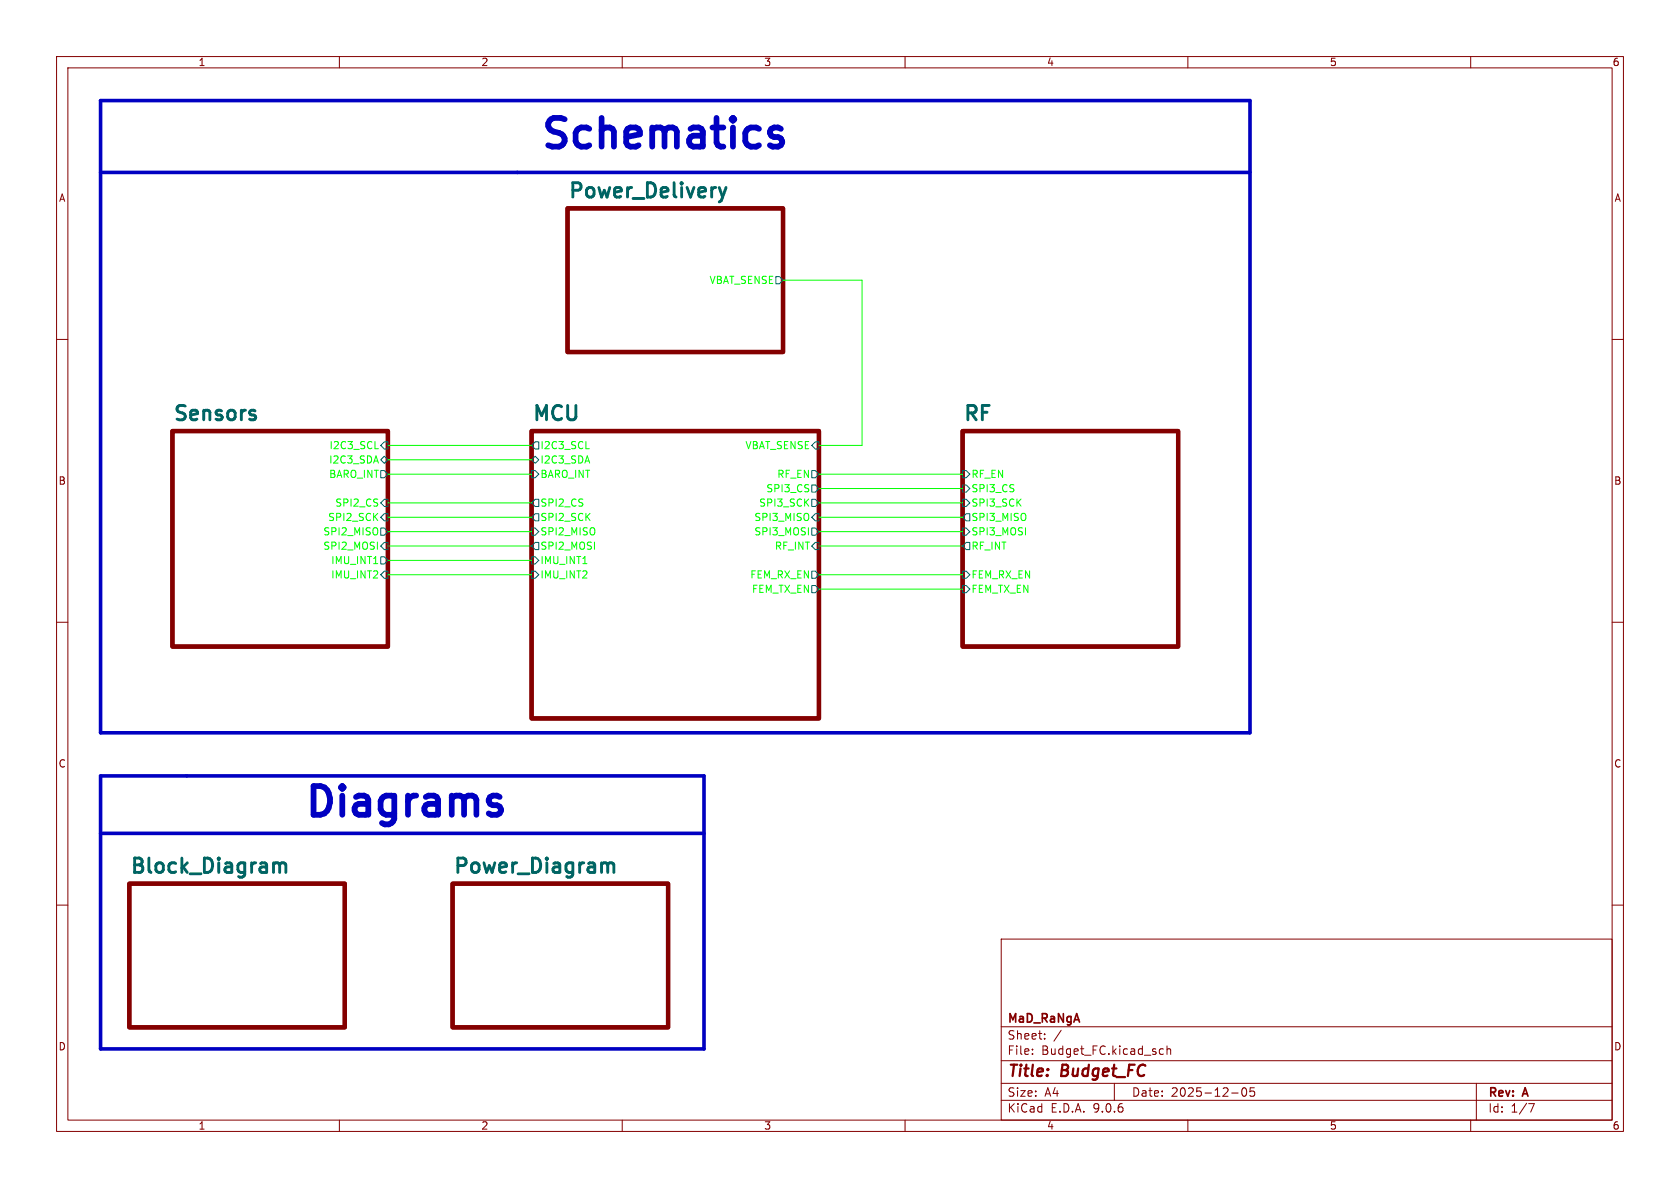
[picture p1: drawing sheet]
<svg xmlns="http://www.w3.org/2000/svg" width="297mm" height="210mm" viewBox="0 0 297 210" stroke-linecap="round" stroke-linejoin="round" font-family="sans-serif">
<g fill="none" stroke="#840000" stroke-width=".18">
<path d="M10 10h277v190h-277zM12 12h273v186h-273zM60 10v2M110 10v2M160 10v2M210 10v2M260 10v2M10 60h2M285 60h2M10 110h2M285 110h2M10 160h2"/>
<path d="M177 166h108v32h-108zM285 160h2M60 198v2M110 198v2M160 198v2M177 194.5h108M177 191.5h108M177 187.5h108M177 181.5h108M182.5 186.3v.1M182.5 185.5v.1M184.7 183.6v.1"/>
<path d="M184.7 182.8v.1M187.6 182.1l-1.3 2M197 191.5v3M205.1 186.3h.6M205.1 185.5h.6M206.3 185.5l.2-.1 .4 .1 .1 .9M206.3 184.9v1.5M210 198v2M217.7 193.2h1.2M219.7 192.4l.2-.1a.81 .81 0 0 1 .6 .6 .81 .81 0 0 1-.3 .8l-.2 .1a.81 .81 0 0 1-.3-1.4zM221.7 192.3h-.7v.7l.2-.1h.5l.1 .3-.1 .5-.2 .1-.5-.1M260 198v2"/>
<path d="M261 191.5v6.5M270.2 195.1h1l-.6 1.5"/>
</g>
<path d="M100.3 36.8h38.1v25.4h-38.1zM30.5 76.2h38.1v38.1h-38.1zM94 76.2h50.8v50.8h-50.8zM170.2 76.2h38.1v38.1h-38.1zM22.9 156.2h38.1v25.4h-38.1zM80 156.2h38.1v25.4h-38.1z" fill="none" stroke="#840000" stroke-width=".76"/>
<g fill="none" stroke="#006464" stroke-width=".18">
<path d="M137.2 48.9h.6l.6 .6-.6 .7h-.6zM67.9 78.1h.7v1.3h-.7l-.6-.7zM94.6 78.1h.6v1.3h-.6l-.6-.7zM144.1 78.1h.7v1.3h-.7l-.6-.7zM67.3 98.4h.6l.7 .7-.7 .6h-.6zM67.3 93.3h.6l.7 .7-.7 .6h-.6zM67.3 81.3l.6-.7 .7 .7-.7 .6zM67.3 83.2h.6l.7 .6-.7 .7h-.6zM67.9 95.9h.7v1.3h-.7l-.6-.7zM67.9 90.8h.7v1.3h-.7l-.6-.7zM67.9 88.3h.7v1.2h-.7l-.6-.6zM94 98.4h.6l.6 .7-.6 .6h-.6z"/>
<path d="M94 93.3h.6l.6 .7-.6 .6h-.6zM94 81.3l.6-.7 .6 .7-.6 .6zM94 83.2h.6l.6 .6-.6 .7h-.6zM94.6 88.3h.6v1.2h-.6l-.6-.6zM94.6 95.9h.6v1.3h-.6l-.6-.7zM94.6 90.8h.6v1.3h-.6l-.6-.7zM143.5 93.3h.6l.7 .7-.7 .6h-.6zM143.5 85.7h.6l.7 .7-.7 .6h-.6zM143.5 83.2h.6l.7 .6-.7 .7h-.6zM143.5 88.3h.6l.7 .6-.7 .6h-.6zM144.1 90.8h.7v1.3h-.7l-.6-.7zM144.1 95.9h.7v1.3h-.7l-.6-.7z"/>
<path d="M170.2 93.3h.6l.6 .7-.6 .6h-.6zM170.2 85.7h.6l.6 .7-.6 .6h-.6zM170.2 88.3h.6l.6 .6-.6 .6h-.6zM170.2 83.2h.6l.6 .6-.6 .7h-.6zM170.8 90.8h.6v1.3h-.6l-.6-.7zM170.8 95.9h.6v1.3h-.6l-.6-.7zM67.9 101h.7v1.2h-.7l-.6-.6zM94 101h.6l.6 .6-.6 .6h-.6zM143.5 103.5h.6l.7 .6-.7 .7h-.6zM143.5 101h.6l.7 .6-.7 .6h-.6zM170.2 103.5h.6l.6 .6-.6 .7h-.6zM170.2 101h.6l.6 .6-.6 .6h-.6z"/>
</g>
<path d="M128.4 33.1l-.6 1.7M49.6 152.6l.2-.1 .6 .1 .1 .3v1.3M107.6 152.6l.2-.1 .6 .1 .1 .3v1.3" fill="none" stroke="#006464" stroke-width=".51"/>
<g fill="none" stroke="#0f0" stroke-width=".18">
<path d="M138.4 49.5h14v29.2h-7.6M66.3 79.3h.6M68.6 78.7h25.4M103.6 79.3h.6M68.6 83.8h25.4M68.6 94h25.4M68.6 88.9h25.4M68.6 81.3h25.4M68.6 91.4h25.4M68.6 96.5h25.4M68.6 99.1h25.4M144.8 83.8h25.4"/>
<path d="M144.8 94h25.4M144.8 88.9h25.4M144.8 91.4h25.4M144.8 96.5h25.4M144.8 86.4h25.4M68.6 101.6h25.4M144.8 101.6h25.4M144.8 104.1h25.4"/>
</g>
<path d="M17.8 17.8h203.2v111.7h-203.2zM17.8 30.5h203.2M17.8 137.2h106.7v48.2h-106.7zM17.8 147.3h106.7" fill="none" stroke="#0000c2" stroke-width=".63"/>
<path d="M136.3 24l.5 .2h.8l.4 .3 .3 .7-.3 .5-.4 .2h-1l-.5-.2M136.3 22.8l.5-.3h.8l.4 .3M87.1 142.3h.7l.5 .3 .3 .7-.3 .5-.5 .2h-.9M87.1 140.6h.7l.5 .3" fill="none" stroke="#0000c2" stroke-width="1"/>
<g font-size="7.1" fill="#0000c2">
<text x="94.9" y="27.7">Schematics</text>
<text x="53.2" y="145.8">Diagrams</text>
</g>
<g font-size="3.5" fill="#006464">
<text x="100.3" y="35.2">Power_Delivery</text>
<text x="30.5" y="74.5">Sensors</text>
<text x="94" y="74.5">MCU</text>
<text x="170.2" y="74.5">RF</text>
<text x="22.9" y="154.6">Block_Diagram</text>
<text x="80" y="154.6">Power_Diagram</text>
</g>
<g font-size="2.8" fill="#840000">
<text x="178" y="190.9">Title:</text>
<text x="187.7" y="190.9">Budget_FC</text>
</g>
<g font-size="2.1" fill="#840000">
<text x="178" y="184">Sheet:</text>
<text x="178" y="181.2">MaD_RaNgA</text>
<text x="178" y="186.7">File:</text>
<text x="184.1" y="186.7">Budget_FC.kicad_sch</text>
<text x="178" y="196.9">KiCad</text>
<text x="178" y="194.1">Size:</text>
<text x="184.7" y="194.1">A4</text>
<text x="185.7" y="196.9">E.D.A.</text>
<text x="193.3" y="196.9">9.0.6</text>
<text x="200" y="194.1">Date:</text>
<text x="207" y="194.1">2025-12-05</text>
<text x="263" y="194.3">Rev:</text>
<text x="263" y="196.9">Id:</text>
<text x="267.1" y="196.9">1/7</text>
<text x="269.4" y="194.3">A</text>
</g>
<g font-size="1.8" fill="#840000">
<text x="35" y="11.9">1</text>
<text x="85" y="11.9">2</text>
<text x="135" y="11.9">3</text>
<text x="185" y="11.9">4</text>
<text x="235" y="11.9">5</text>
<text x="285" y="11.9">6</text>
<text x="10.3" y="35.9">A</text>
<text x="285.3" y="35.9">A</text>
<text x="10.3" y="85.9">B</text>
<text x="285.3" y="85.9">B</text>
<text x="10.3" y="135.9">C</text>
<text x="285.3" y="135.9">C</text>
<text x="10.3" y="185.9">D</text>
<text x="285.3" y="185.9">D</text>
<text x="35" y="199.9">1</text>
<text x="85" y="199.9">2</text>
<text x="135" y="199.9">3</text>
<text x="185" y="199.9">4</text>
<text x="235" y="199.9">5</text>
<text x="285" y="199.9">6</text>
</g>
<g font-size="1.8" fill="#0f0">
<text x="125.3" y="50.4">VBAT_SENSE</text>
<text x="58.1" y="82.1">I2C3_SDA</text>
<text x="58.1" y="79.6">I2C3_SCL</text>
<text x="95.4" y="82.1">I2C3_SDA</text>
<text x="95.4" y="79.6">I2C3_SCL</text>
<text x="131.7" y="79.6">VBAT_SENSE</text>
<text x="58.1" y="84.7">BARO_INT</text>
<text x="59.2" y="89.8">SPI2_CS</text>
<text x="95.4" y="89.8">SPI2_CS</text>
<text x="95.4" y="84.7">BARO_INT</text>
<text x="134.1" y="89.8">SPI3_SCK</text>
<text x="135.4" y="87.2">SPI3_CS</text>
<text x="137.3" y="84.7">RF_EN</text>
<text x="171.6" y="87.2">SPI3_CS</text>
<text x="171.6" y="89.8">SPI3_SCK</text>
<text x="171.6" y="84.7">RF_EN</text>
<text x="57.1" y="94.8">SPI2_MISO</text>
<text x="57.9" y="92.3">SPI2_SCK</text>
<text x="95.4" y="94.8">SPI2_MISO</text>
<text x="95.4" y="92.3">SPI2_SCK</text>
<text x="133.3" y="94.8">SPI3_MOSI</text>
<text x="133.3" y="92.3">SPI3_MISO</text>
<text x="171.6" y="94.8">SPI3_MOSI</text>
<text x="171.6" y="92.3">SPI3_MISO</text>
<text x="57.1" y="97.4">SPI2_MOSI</text>
<text x="58.4" y="99.9">IMU_INT1</text>
<text x="95.4" y="99.9">IMU_INT1</text>
<text x="95.4" y="97.4">SPI2_MOSI</text>
<text x="136.9" y="97.4">RF_INT</text>
<text x="171.6" y="97.4">RF_INT</text>
<text x="58.4" y="102.5">IMU_INT2</text>
<text x="95.4" y="102.5">IMU_INT2</text>
<text x="132.5" y="102.5">FEM_RX_EN</text>
<text x="132.8" y="105">FEM_TX_EN</text>
<text x="171.6" y="105">FEM_TX_EN</text>
<text x="171.6" y="102.5">FEM_RX_EN</text>
</g>
</svg>
